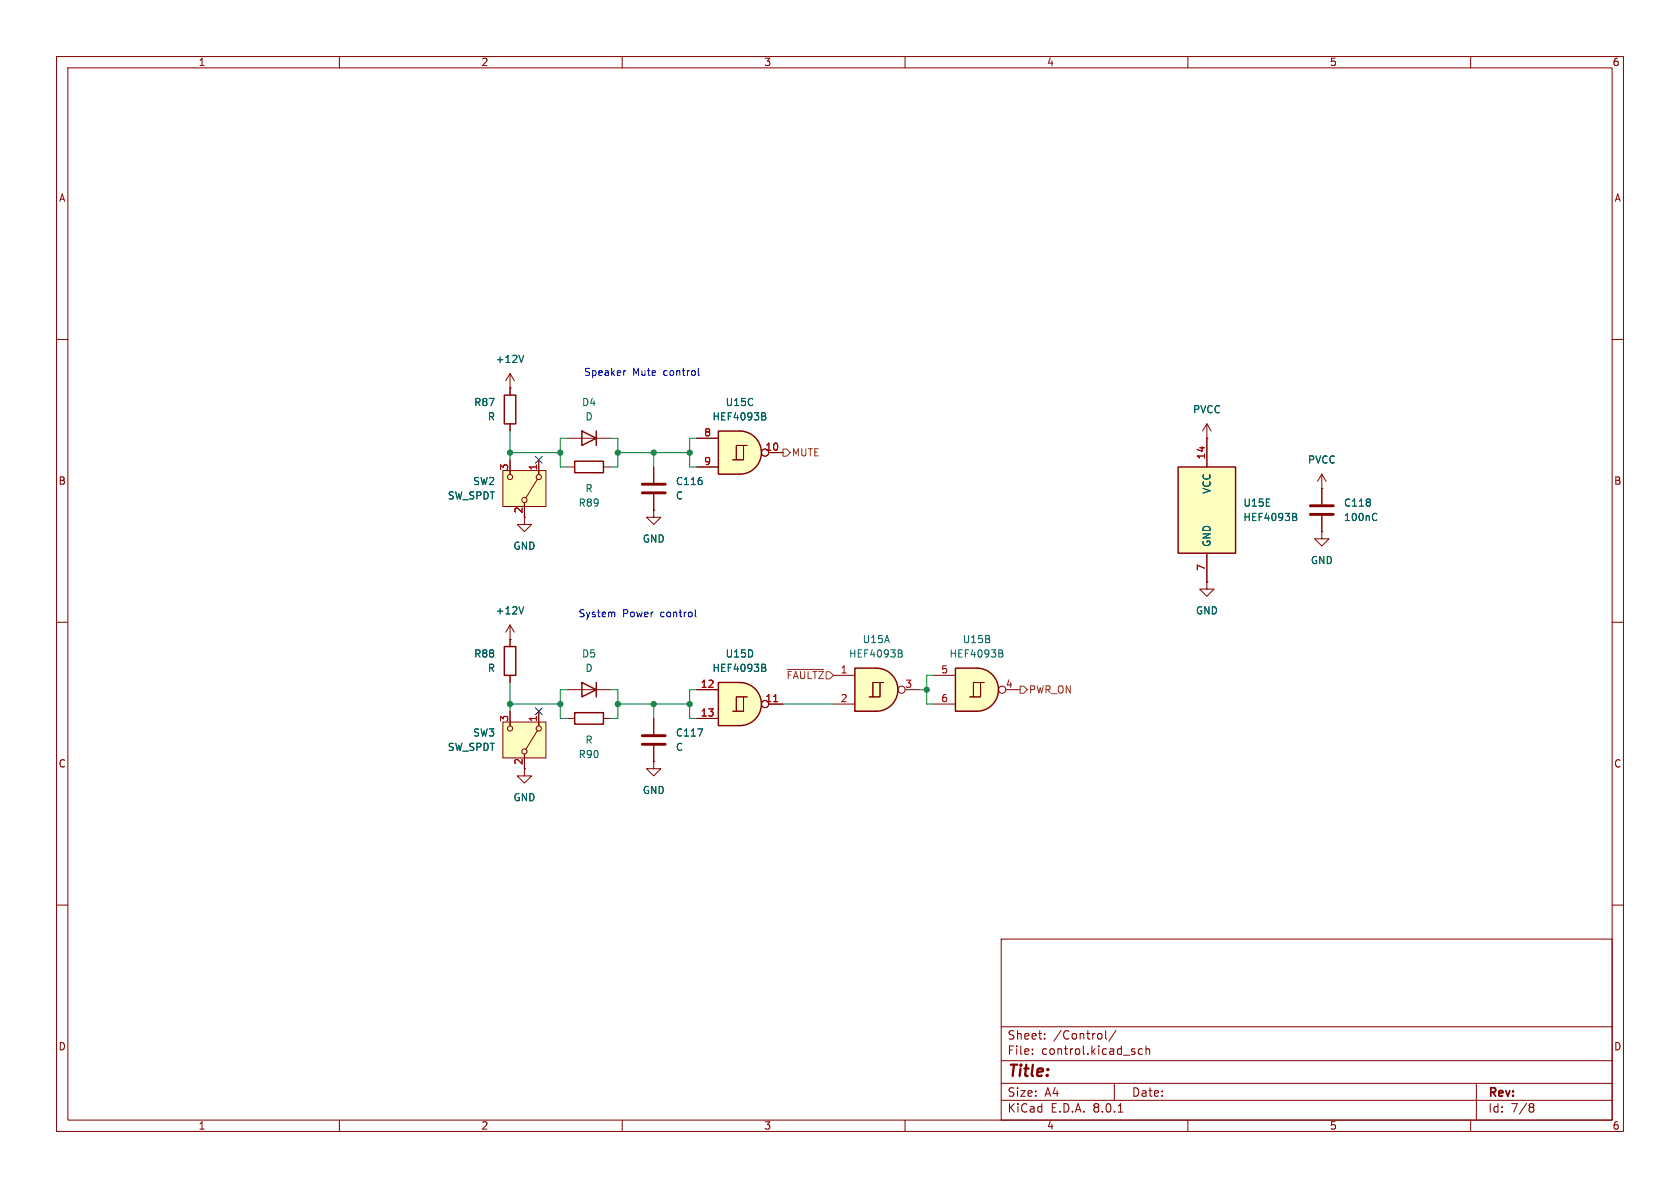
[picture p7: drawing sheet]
(kicad_sch
 (version 20231120)
 (generator "eeschema")
 (generator_version "8.0")
 (paper "A4")
 (lib_symbols
  (symbol "4xxx:HEF4093B"
   (pin_names
    (offset 1.016)) (exclude_from_sim no) (in_bom yes) (on_board yes)
   (property "Reference" "U" (at 0 1.27 0) (effects (font (size 1.27 1.27))))
   (property "Value" "HEF4093B" (at 0 -1.27 0) (effects (font (size 1.27 1.27))))
   (property "Footprint" "" (at 0 0 0) (effects (font (size 1.27 1.27)) (hide yes)))
   (property "Datasheet" "https://assets.nexperia.com/documents/data-sheet/HEF4093B.pdf" (at 0 0 0) (effects (font (size 1.27 1.27)) (hide yes)))
   (property "Description" "Quad 2-Input NAND Schmitt Trigger, SOIC-14" (at 0 0 0) (effects (font (size 1.27 1.27)) (hide yes)))
   (property "ki_locked" "" (at 0 0 0) (effects (font (size 1.27 1.27))))
   (symbol "HEF4093B_1_0"
    (polyline (pts (xy -0.635 -1.27) (xy -0.635 1.27) (xy 0.635 1.27)) (stroke (width 0) (type default)) (fill (type none)))
    (polyline (pts (xy -0.635 -1.27) (xy -0.635 1.27) (xy 0.635 1.27)) (stroke (width 0) (type default)) (fill (type none)))
    (polyline (pts (xy -1.27 -1.27) (xy 0.635 -1.27) (xy 0.635 1.27) (xy 1.27 1.27)) (stroke (width 0) (type default)) (fill (type none)))
    (polyline (pts (xy -1.27 -1.27) (xy 0.635 -1.27) (xy 0.635 1.27) (xy 1.27 1.27)) (stroke (width 0) (type default)) (fill (type none))))
   (symbol "HEF4093B_1_1"
    (arc (start 0 -3.81) (mid 3.7934 0) (end 0 3.81) (stroke (width 0.254) (type default)) (fill (type background)))
    (polyline (pts (xy 0 3.81) (xy -3.81 3.81) (xy -3.81 -3.81) (xy 0 -3.81)) (stroke (width 0.254) (type default)) (fill (type background)))
    (pin input line (at -7.62 2.54 0) (length 3.81) (name "~" (effects (font (size 1.27 1.27)))) (number "1" (effects (font (size 1.27 1.27)))))
    (pin input line (at -7.62 -2.54 0) (length 3.81) (name "~" (effects (font (size 1.27 1.27)))) (number "2" (effects (font (size 1.27 1.27)))))
    (pin output inverted (at 7.62 0 180) (length 3.81) (name "~" (effects (font (size 1.27 1.27)))) (number "3" (effects (font (size 1.27 1.27))))))
   (symbol "HEF4093B_1_2"
    (arc (start -3.81 -3.81) (mid -2.589 0) (end -3.81 3.81) (stroke (width 0.254) (type default)) (fill (type none)))
    (arc (start -0.6096 -3.81) (mid 2.1842 -2.5851) (end 3.81 0) (stroke (width 0.254) (type default)) (fill (type background)))
    (polyline (pts (xy -3.81 -3.81) (xy -0.635 -3.81)) (stroke (width 0.254) (type default)) (fill (type background)))
    (polyline (pts (xy -3.81 3.81) (xy -0.635 3.81)) (stroke (width 0.254) (type default)) (fill (type background)))
    (polyline (pts (xy -0.635 3.81) (xy -3.81 3.81) (xy -3.81 3.81) (xy -3.556 3.4036) (xy -3.0226 2.2606) (xy -2.6924 1.0414) (xy -2.6162 -0.254) (xy -2.7686 -1.4986) (xy -3.175 -2.7178) (xy -3.81 -3.81) (xy -3.81 -3.81) (xy -0.635 -3.81)) (stroke (width -25.4) (type default)) (fill (type background)))
    (arc (start 3.81 0) (mid 2.1915 2.5936) (end -0.6096 3.81) (stroke (width 0.254) (type default)) (fill (type background)))
    (pin input inverted (at -7.62 2.54 0) (length 4.318) (name "~" (effects (font (size 1.27 1.27)))) (number "1" (effects (font (size 1.27 1.27)))))
    (pin input inverted (at -7.62 -2.54 0) (length 4.318) (name "~" (effects (font (size 1.27 1.27)))) (number "2" (effects (font (size 1.27 1.27)))))
    (pin output line (at 7.62 0 180) (length 3.81) (name "~" (effects (font (size 1.27 1.27)))) (number "3" (effects (font (size 1.27 1.27))))))
   (symbol "HEF4093B_2_0"
    (polyline (pts (xy -0.635 -1.27) (xy -0.635 1.27) (xy 0.635 1.27)) (stroke (width 0) (type default)) (fill (type none)))
    (polyline (pts (xy -0.635 -1.27) (xy -0.635 1.27) (xy 0.635 1.27)) (stroke (width 0) (type default)) (fill (type none)))
    (polyline (pts (xy -1.27 -1.27) (xy 0.635 -1.27) (xy 0.635 1.27) (xy 1.27 1.27)) (stroke (width 0) (type default)) (fill (type none)))
    (polyline (pts (xy -1.27 -1.27) (xy 0.635 -1.27) (xy 0.635 1.27) (xy 1.27 1.27)) (stroke (width 0) (type default)) (fill (type none))))
   (symbol "HEF4093B_2_1"
    (arc (start 0 -3.81) (mid 3.7934 0) (end 0 3.81) (stroke (width 0.254) (type default)) (fill (type background)))
    (polyline (pts (xy 0 3.81) (xy -3.81 3.81) (xy -3.81 -3.81) (xy 0 -3.81)) (stroke (width 0.254) (type default)) (fill (type background)))
    (pin output inverted (at 7.62 0 180) (length 3.81) (name "~" (effects (font (size 1.27 1.27)))) (number "4" (effects (font (size 1.27 1.27)))))
    (pin input line (at -7.62 2.54 0) (length 3.81) (name "~" (effects (font (size 1.27 1.27)))) (number "5" (effects (font (size 1.27 1.27)))))
    (pin input line (at -7.62 -2.54 0) (length 3.81) (name "~" (effects (font (size 1.27 1.27)))) (number "6" (effects (font (size 1.27 1.27))))))
   (symbol "HEF4093B_2_2"
    (arc (start -3.81 -3.81) (mid -2.589 0) (end -3.81 3.81) (stroke (width 0.254) (type default)) (fill (type none)))
    (arc (start -0.6096 -3.81) (mid 2.1842 -2.5851) (end 3.81 0) (stroke (width 0.254) (type default)) (fill (type background)))
    (polyline (pts (xy -3.81 -3.81) (xy -0.635 -3.81)) (stroke (width 0.254) (type default)) (fill (type background)))
    (polyline (pts (xy -3.81 3.81) (xy -0.635 3.81)) (stroke (width 0.254) (type default)) (fill (type background)))
    (polyline (pts (xy -0.635 3.81) (xy -3.81 3.81) (xy -3.81 3.81) (xy -3.556 3.4036) (xy -3.0226 2.2606) (xy -2.6924 1.0414) (xy -2.6162 -0.254) (xy -2.7686 -1.4986) (xy -3.175 -2.7178) (xy -3.81 -3.81) (xy -3.81 -3.81) (xy -0.635 -3.81)) (stroke (width -25.4) (type default)) (fill (type background)))
    (arc (start 3.81 0) (mid 2.1915 2.5936) (end -0.6096 3.81) (stroke (width 0.254) (type default)) (fill (type background)))
    (pin output line (at 7.62 0 180) (length 3.81) (name "~" (effects (font (size 1.27 1.27)))) (number "4" (effects (font (size 1.27 1.27)))))
    (pin input inverted (at -7.62 2.54 0) (length 4.318) (name "~" (effects (font (size 1.27 1.27)))) (number "5" (effects (font (size 1.27 1.27)))))
    (pin input inverted (at -7.62 -2.54 0) (length 4.318) (name "~" (effects (font (size 1.27 1.27)))) (number "6" (effects (font (size 1.27 1.27))))))
   (symbol "HEF4093B_3_0"
    (polyline (pts (xy -0.635 -1.27) (xy -0.635 1.27) (xy 0.635 1.27)) (stroke (width 0) (type default)) (fill (type none)))
    (polyline (pts (xy -0.635 -1.27) (xy -0.635 1.27) (xy 0.635 1.27)) (stroke (width 0) (type default)) (fill (type none)))
    (polyline (pts (xy -1.27 -1.27) (xy 0.635 -1.27) (xy 0.635 1.27) (xy 1.27 1.27)) (stroke (width 0) (type default)) (fill (type none)))
    (polyline (pts (xy -1.27 -1.27) (xy 0.635 -1.27) (xy 0.635 1.27) (xy 1.27 1.27)) (stroke (width 0) (type default)) (fill (type none))))
   (symbol "HEF4093B_3_1"
    (arc (start 0 -3.81) (mid 3.7934 0) (end 0 3.81) (stroke (width 0.254) (type default)) (fill (type background)))
    (polyline (pts (xy 0 3.81) (xy -3.81 3.81) (xy -3.81 -3.81) (xy 0 -3.81)) (stroke (width 0.254) (type default)) (fill (type background)))
    (pin output inverted (at 7.62 0 180) (length 3.81) (name "~" (effects (font (size 1.27 1.27)))) (number "10" (effects (font (size 1.27 1.27)))))
    (pin input line (at -7.62 2.54 0) (length 3.81) (name "~" (effects (font (size 1.27 1.27)))) (number "8" (effects (font (size 1.27 1.27)))))
    (pin input line (at -7.62 -2.54 0) (length 3.81) (name "~" (effects (font (size 1.27 1.27)))) (number "9" (effects (font (size 1.27 1.27))))))
   (symbol "HEF4093B_3_2"
    (arc (start -3.81 -3.81) (mid -2.589 0) (end -3.81 3.81) (stroke (width 0.254) (type default)) (fill (type none)))
    (arc (start -0.6096 -3.81) (mid 2.1842 -2.5851) (end 3.81 0) (stroke (width 0.254) (type default)) (fill (type background)))
    (polyline (pts (xy -3.81 -3.81) (xy -0.635 -3.81)) (stroke (width 0.254) (type default)) (fill (type background)))
    (polyline (pts (xy -3.81 3.81) (xy -0.635 3.81)) (stroke (width 0.254) (type default)) (fill (type background)))
    (polyline (pts (xy -0.635 3.81) (xy -3.81 3.81) (xy -3.81 3.81) (xy -3.556 3.4036) (xy -3.0226 2.2606) (xy -2.6924 1.0414) (xy -2.6162 -0.254) (xy -2.7686 -1.4986) (xy -3.175 -2.7178) (xy -3.81 -3.81) (xy -3.81 -3.81) (xy -0.635 -3.81)) (stroke (width -25.4) (type default)) (fill (type background)))
    (arc (start 3.81 0) (mid 2.1915 2.5936) (end -0.6096 3.81) (stroke (width 0.254) (type default)) (fill (type background)))
    (pin output line (at 7.62 0 180) (length 3.81) (name "~" (effects (font (size 1.27 1.27)))) (number "10" (effects (font (size 1.27 1.27)))))
    (pin input inverted (at -7.62 2.54 0) (length 4.318) (name "~" (effects (font (size 1.27 1.27)))) (number "8" (effects (font (size 1.27 1.27)))))
    (pin input inverted (at -7.62 -2.54 0) (length 4.318) (name "~" (effects (font (size 1.27 1.27)))) (number "9" (effects (font (size 1.27 1.27))))))
   (symbol "HEF4093B_4_0"
    (polyline (pts (xy -0.635 -1.27) (xy -0.635 1.27) (xy 0.635 1.27)) (stroke (width 0) (type default)) (fill (type none)))
    (polyline (pts (xy -0.635 -1.27) (xy -0.635 1.27) (xy 0.635 1.27)) (stroke (width 0) (type default)) (fill (type none)))
    (polyline (pts (xy -1.27 -1.27) (xy 0.635 -1.27) (xy 0.635 1.27) (xy 1.27 1.27)) (stroke (width 0) (type default)) (fill (type none)))
    (polyline (pts (xy -1.27 -1.27) (xy 0.635 -1.27) (xy 0.635 1.27) (xy 1.27 1.27)) (stroke (width 0) (type default)) (fill (type none))))
   (symbol "HEF4093B_4_1"
    (arc (start 0 -3.81) (mid 3.7934 0) (end 0 3.81) (stroke (width 0.254) (type default)) (fill (type background)))
    (polyline (pts (xy 0 3.81) (xy -3.81 3.81) (xy -3.81 -3.81) (xy 0 -3.81)) (stroke (width 0.254) (type default)) (fill (type background)))
    (pin output inverted (at 7.62 0 180) (length 3.81) (name "~" (effects (font (size 1.27 1.27)))) (number "11" (effects (font (size 1.27 1.27)))))
    (pin input line (at -7.62 2.54 0) (length 3.81) (name "~" (effects (font (size 1.27 1.27)))) (number "12" (effects (font (size 1.27 1.27)))))
    (pin input line (at -7.62 -2.54 0) (length 3.81) (name "~" (effects (font (size 1.27 1.27)))) (number "13" (effects (font (size 1.27 1.27))))))
   (symbol "HEF4093B_4_2"
    (arc (start -3.81 -3.81) (mid -2.589 0) (end -3.81 3.81) (stroke (width 0.254) (type default)) (fill (type none)))
    (arc (start -0.6096 -3.81) (mid 2.1842 -2.5851) (end 3.81 0) (stroke (width 0.254) (type default)) (fill (type background)))
    (polyline (pts (xy -3.81 -3.81) (xy -0.635 -3.81)) (stroke (width 0.254) (type default)) (fill (type background)))
    (polyline (pts (xy -3.81 3.81) (xy -0.635 3.81)) (stroke (width 0.254) (type default)) (fill (type background)))
    (polyline (pts (xy -0.635 3.81) (xy -3.81 3.81) (xy -3.81 3.81) (xy -3.556 3.4036) (xy -3.0226 2.2606) (xy -2.6924 1.0414) (xy -2.6162 -0.254) (xy -2.7686 -1.4986) (xy -3.175 -2.7178) (xy -3.81 -3.81) (xy -3.81 -3.81) (xy -0.635 -3.81)) (stroke (width -25.4) (type default)) (fill (type background)))
    (arc (start 3.81 0) (mid 2.1915 2.5936) (end -0.6096 3.81) (stroke (width 0.254) (type default)) (fill (type background)))
    (pin output line (at 7.62 0 180) (length 3.81) (name "~" (effects (font (size 1.27 1.27)))) (number "11" (effects (font (size 1.27 1.27)))))
    (pin input inverted (at -7.62 2.54 0) (length 4.318) (name "~" (effects (font (size 1.27 1.27)))) (number "12" (effects (font (size 1.27 1.27)))))
    (pin input inverted (at -7.62 -2.54 0) (length 4.318) (name "~" (effects (font (size 1.27 1.27)))) (number "13" (effects (font (size 1.27 1.27))))))
   (symbol "HEF4093B_5_0"
    (pin power_in line (at 0 12.7 270) (length 5.08) (name "VCC" (effects (font (size 1.27 1.27)))) (number "14" (effects (font (size 1.27 1.27)))))
    (pin power_in line (at 0 -12.7 90) (length 5.08) (name "GND" (effects (font (size 1.27 1.27)))) (number "7" (effects (font (size 1.27 1.27))))))
   (symbol "HEF4093B_5_1"
    (rectangle (start -5.08 7.62) (end 5.08 -7.62) (stroke (width 0.254) (type default)) (fill (type background)))))
  (symbol "Device:C"
   (pin_numbers hide)
   (pin_names
    (offset 0.254)) (exclude_from_sim no) (in_bom yes) (on_board yes)
   (property "Reference" "C" (at 0.635 2.54 0) (effects (font (size 1.27 1.27)) (justify left)))
   (property "Value" "C" (at 0.635 -2.54 0) (effects (font (size 1.27 1.27)) (justify left)))
   (property "Footprint" "" (at 0.9652 -3.81 0) (effects (font (size 1.27 1.27)) (hide yes)))
   (property "Datasheet" "~" (at 0 0 0) (effects (font (size 1.27 1.27)) (hide yes)))
   (property "Description" "Unpolarized capacitor" (at 0 0 0) (effects (font (size 1.27 1.27)) (hide yes)))
   (symbol "C_0_1"
    (polyline (pts (xy -2.032 -0.762) (xy 2.032 -0.762)) (stroke (width 0.508) (type default)) (fill (type none)))
    (polyline (pts (xy -2.032 0.762) (xy 2.032 0.762)) (stroke (width 0.508) (type default)) (fill (type none))))
   (symbol "C_1_1"
    (pin passive line (at 0 3.81 270) (length 2.794) (name "~" (effects (font (size 1.27 1.27)))) (number "1" (effects (font (size 1.27 1.27)))))
    (pin passive line (at 0 -3.81 90) (length 2.794) (name "~" (effects (font (size 1.27 1.27)))) (number "2" (effects (font (size 1.27 1.27)))))))
  (symbol "Device:D"
   (pin_numbers hide)
   (pin_names
    (offset 1.016) hide) (exclude_from_sim no) (in_bom yes) (on_board yes)
   (property "Reference" "D" (at 0 2.54 0) (effects (font (size 1.27 1.27))))
   (property "Value" "D" (at 0 -2.54 0) (effects (font (size 1.27 1.27))))
   (property "Footprint" "" (at 0 0 0) (effects (font (size 1.27 1.27)) (hide yes)))
   (property "Datasheet" "~" (at 0 0 0) (effects (font (size 1.27 1.27)) (hide yes)))
   (property "Description" "Diode" (at 0 0 0) (effects (font (size 1.27 1.27)) (hide yes)))
   (property "Sim.Device" "D" (at 0 0 0) (effects (font (size 1.27 1.27)) (hide yes)))
   (property "Sim.Pins" "1=K 2=A" (at 0 0 0) (effects (font (size 1.27 1.27)) (hide yes)))
   (symbol "D_0_1"
    (polyline (pts (xy -1.27 1.27) (xy -1.27 -1.27)) (stroke (width 0.254) (type default)) (fill (type none)))
    (polyline (pts (xy 1.27 0) (xy -1.27 0)) (stroke (width 0) (type default)) (fill (type none)))
    (polyline (pts (xy 1.27 1.27) (xy 1.27 -1.27) (xy -1.27 0) (xy 1.27 1.27)) (stroke (width 0.254) (type default)) (fill (type none))))
   (symbol "D_1_1"
    (pin passive line (at -3.81 0 0) (length 2.54) (name "K" (effects (font (size 1.27 1.27)))) (number "1" (effects (font (size 1.27 1.27)))))
    (pin passive line (at 3.81 0 180) (length 2.54) (name "A" (effects (font (size 1.27 1.27)))) (number "2" (effects (font (size 1.27 1.27)))))))
  (symbol "Device:R"
   (pin_numbers hide)
   (pin_names
    (offset 0)) (exclude_from_sim no) (in_bom yes) (on_board yes)
   (property "Reference" "R" (at 2.032 0 90) (effects (font (size 1.27 1.27))))
   (property "Value" "R" (at 0 0 90) (effects (font (size 1.27 1.27))))
   (property "Footprint" "" (at -1.778 0 90) (effects (font (size 1.27 1.27)) (hide yes)))
   (property "Datasheet" "~" (at 0 0 0) (effects (font (size 1.27 1.27)) (hide yes)))
   (property "Description" "Resistor" (at 0 0 0) (effects (font (size 1.27 1.27)) (hide yes)))
   (symbol "R_0_1"
    (rectangle (start -1.016 -2.54) (end 1.016 2.54) (stroke (width 0.254) (type default)) (fill (type none))))
   (symbol "R_1_1"
    (pin passive line (at 0 3.81 270) (length 1.27) (name "~" (effects (font (size 1.27 1.27)))) (number "1" (effects (font (size 1.27 1.27)))))
    (pin passive line (at 0 -3.81 90) (length 1.27) (name "~" (effects (font (size 1.27 1.27)))) (number "2" (effects (font (size 1.27 1.27)))))))
  (symbol "Switch:SW_SPDT"
   (pin_names
    (offset 0) hide) (exclude_from_sim no) (in_bom yes) (on_board yes)
   (property "Reference" "SW" (at 0 5.08 0) (effects (font (size 1.27 1.27))))
   (property "Value" "SW_SPDT" (at 0 -5.08 0) (effects (font (size 1.27 1.27))))
   (property "Footprint" "" (at 0 0 0) (effects (font (size 1.27 1.27)) (hide yes)))
   (property "Datasheet" "~" (at 0 -7.62 0) (effects (font (size 1.27 1.27)) (hide yes)))
   (property "Description" "Switch, single pole double throw" (at 0 0 0) (effects (font (size 1.27 1.27)) (hide yes)))
   (symbol "SW_SPDT_0_1"
    (circle (center -2.032 0) (radius 0.4572) (stroke (width 0) (type default)) (fill (type none)))
    (polyline (pts (xy -1.651 0.254) (xy 1.651 2.286)) (stroke (width 0) (type default)) (fill (type none)))
    (circle (center 2.032 -2.54) (radius 0.4572) (stroke (width 0) (type default)) (fill (type none)))
    (circle (center 2.032 2.54) (radius 0.4572) (stroke (width 0) (type default)) (fill (type none))))
   (symbol "SW_SPDT_1_1"
    (rectangle (start -3.175 3.81) (end 3.175 -3.81) (stroke (width 0) (type default)) (fill (type background)))
    (pin passive line (at 5.08 2.54 180) (length 2.54) (name "A" (effects (font (size 1.27 1.27)))) (number "1" (effects (font (size 1.27 1.27)))))
    (pin passive line (at -5.08 0 0) (length 2.54) (name "B" (effects (font (size 1.27 1.27)))) (number "2" (effects (font (size 1.27 1.27)))))
    (pin passive line (at 5.08 -2.54 180) (length 2.54) (name "C" (effects (font (size 1.27 1.27)))) (number "3" (effects (font (size 1.27 1.27)))))))
  (symbol "power:+12V"
   (power)
   (pin_numbers hide)
   (pin_names
    (offset 0) hide) (exclude_from_sim no) (in_bom yes) (on_board yes)
   (property "Reference" "#PWR" (at 0 -3.81 0) (effects (font (size 1.27 1.27)) (hide yes)))
   (property "Value" "+12V" (at 0 3.556 0) (effects (font (size 1.27 1.27))))
   (property "Footprint" "" (at 0 0 0) (effects (font (size 1.27 1.27)) (hide yes)))
   (property "Datasheet" "" (at 0 0 0) (effects (font (size 1.27 1.27)) (hide yes)))
   (property "Description" "Power symbol creates a global label with name \"+12V\"" (at 0 0 0) (effects (font (size 1.27 1.27)) (hide yes)))
   (symbol "+12V_0_1"
    (polyline (pts (xy -0.762 1.27) (xy 0 2.54)) (stroke (width 0) (type default)) (fill (type none)))
    (polyline (pts (xy 0 0) (xy 0 2.54)) (stroke (width 0) (type default)) (fill (type none)))
    (polyline (pts (xy 0 2.54) (xy 0.762 1.27)) (stroke (width 0) (type default)) (fill (type none))))
   (symbol "+12V_1_1"
    (pin power_in line (at 0 0 90) (length 0) (name "~" (effects (font (size 1.27 1.27)))) (number "1" (effects (font (size 1.27 1.27)))))))
  (symbol "power:GND"
   (power)
   (pin_numbers hide)
   (pin_names
    (offset 0) hide) (exclude_from_sim no) (in_bom yes) (on_board yes)
   (property "Reference" "#PWR" (at 0 -6.35 0) (effects (font (size 1.27 1.27)) (hide yes)))
   (property "Value" "GND" (at 0 -3.81 0) (effects (font (size 1.27 1.27))))
   (property "Footprint" "" (at 0 0 0) (effects (font (size 1.27 1.27)) (hide yes)))
   (property "Datasheet" "" (at 0 0 0) (effects (font (size 1.27 1.27)) (hide yes)))
   (property "Description" "Power symbol creates a global label with name \"GND\" , ground" (at 0 0 0) (effects (font (size 1.27 1.27)) (hide yes)))
   (symbol "GND_0_1"
    (polyline (pts (xy 0 0) (xy 0 -1.27) (xy 1.27 -1.27) (xy 0 -2.54) (xy -1.27 -1.27) (xy 0 -1.27)) (stroke (width 0) (type default)) (fill (type none))))
   (symbol "GND_1_1"
    (pin power_in line (at 0 0 270) (length 0) (name "~" (effects (font (size 1.27 1.27)))) (number "1" (effects (font (size 1.27 1.27)))))))
  (symbol "power:VCC"
   (power)
   (pin_numbers hide)
   (pin_names
    (offset 0) hide) (exclude_from_sim no) (in_bom yes) (on_board yes)
   (property "Reference" "#PWR" (at 0 -3.81 0) (effects (font (size 1.27 1.27)) (hide yes)))
   (property "Value" "VCC" (at 0 3.556 0) (effects (font (size 1.27 1.27))))
   (property "Footprint" "" (at 0 0 0) (effects (font (size 1.27 1.27)) (hide yes)))
   (property "Datasheet" "" (at 0 0 0) (effects (font (size 1.27 1.27)) (hide yes)))
   (property "Description" "Power symbol creates a global label with name \"VCC\"" (at 0 0 0) (effects (font (size 1.27 1.27)) (hide yes)))
   (symbol "VCC_0_1"
    (polyline (pts (xy -0.762 1.27) (xy 0 2.54)) (stroke (width 0) (type default)) (fill (type none)))
    (polyline (pts (xy 0 0) (xy 0 2.54)) (stroke (width 0) (type default)) (fill (type none)))
    (polyline (pts (xy 0 2.54) (xy 0.762 1.27)) (stroke (width 0) (type default)) (fill (type none))))
   (symbol "VCC_1_1"
    (pin power_in line (at 0 0 90) (length 0) (name "~" (effects (font (size 1.27 1.27)))) (number "1" (effects (font (size 1.27 1.27))))))))
 (junction
  (at 163.83 121.92)
  (diameter 0)
  (color 0 0 0 0))
 (junction
  (at 109.22 80.01)
  (diameter 0)
  (color 0 0 0 0))
 (junction
  (at 99.06 80.01)
  (diameter 0)
  (color 0 0 0 0))
 (junction
  (at 115.57 80.01)
  (diameter 0)
  (color 0 0 0 0))
 (junction
  (at 115.57 124.46)
  (diameter 0)
  (color 0 0 0 0))
 (junction
  (at 109.22 124.46)
  (diameter 0)
  (color 0 0 0 0))
 (junction
  (at 121.92 80.01)
  (diameter 0)
  (color 0 0 0 0))
 (junction
  (at 99.06 124.46)
  (diameter 0)
  (color 0 0 0 0))
 (junction
  (at 90.17 80.01)
  (diameter 0)
  (color 0 0 0 0))
 (junction
  (at 90.17 124.46)
  (diameter 0)
  (color 0 0 0 0))
 (junction
  (at 121.92 124.46)
  (diameter 0)
  (color 0 0 0 0))
 (no_connect
  (at 95.25 81.28))
 (no_connect
  (at 95.25 125.73))
 (wire
  (pts (xy 162.56 121.92) (xy 163.83 121.92))
  (stroke (width 0) (type default)))
 (wire
  (pts (xy 109.22 80.01) (xy 109.22 77.47))
  (stroke (width 0) (type default)))
 (wire
  (pts (xy 121.92 77.47) (xy 121.92 80.01))
  (stroke (width 0) (type default)))
 (wire
  (pts (xy 99.06 82.55) (xy 100.33 82.55))
  (stroke (width 0) (type default)))
 (wire
  (pts (xy 90.17 124.46) (xy 90.17 120.65))
  (stroke (width 0) (type default)))
 (wire
  (pts (xy 115.57 82.55) (xy 115.57 80.01))
  (stroke (width 0) (type default)))
 (wire
  (pts (xy 109.22 82.55) (xy 109.22 80.01))
  (stroke (width 0) (type default)))
 (wire
  (pts (xy 121.92 77.47) (xy 123.19 77.47))
  (stroke (width 0) (type default)))
 (wire
  (pts (xy 107.95 82.55) (xy 109.22 82.55))
  (stroke (width 0) (type default)))
 (wire
  (pts (xy 121.92 127) (xy 123.19 127))
  (stroke (width 0) (type default)))
 (wire
  (pts (xy 115.57 124.46) (xy 121.92 124.46))
  (stroke (width 0) (type default)))
 (wire
  (pts (xy 115.57 80.01) (xy 109.22 80.01))
  (stroke (width 0) (type default)))
 (wire
  (pts (xy 109.22 121.92) (xy 107.95 121.92))
  (stroke (width 0) (type default)))
 (wire
  (pts (xy 121.92 82.55) (xy 123.19 82.55))
  (stroke (width 0) (type default)))
 (wire
  (pts (xy 109.22 77.47) (xy 107.95 77.47))
  (stroke (width 0) (type default)))
 (wire
  (pts (xy 138.43 124.46) (xy 147.32 124.46))
  (stroke (width 0) (type default)))
 (wire
  (pts (xy 90.17 80.01) (xy 99.06 80.01))
  (stroke (width 0) (type default)))
 (wire
  (pts (xy 115.57 127) (xy 115.57 124.46))
  (stroke (width 0) (type default)))
 (wire
  (pts (xy 115.57 124.46) (xy 109.22 124.46))
  (stroke (width 0) (type default)))
 (wire
  (pts (xy 90.17 80.01) (xy 90.17 76.2))
  (stroke (width 0) (type default)))
 (wire
  (pts (xy 100.33 121.92) (xy 99.06 121.92))
  (stroke (width 0) (type default)))
 (wire
  (pts (xy 99.06 124.46) (xy 99.06 127))
  (stroke (width 0) (type default)))
 (wire
  (pts (xy 121.92 124.46) (xy 121.92 127))
  (stroke (width 0) (type default)))
 (wire
  (pts (xy 99.06 121.92) (xy 99.06 124.46))
  (stroke (width 0) (type default)))
 (wire
  (pts (xy 163.83 121.92) (xy 163.83 119.38))
  (stroke (width 0) (type default)))
 (wire
  (pts (xy 90.17 81.28) (xy 90.17 80.01))
  (stroke (width 0) (type default)))
 (wire
  (pts (xy 121.92 121.92) (xy 123.19 121.92))
  (stroke (width 0) (type default)))
 (wire
  (pts (xy 109.22 127) (xy 109.22 124.46))
  (stroke (width 0) (type default)))
 (wire
  (pts (xy 121.92 80.01) (xy 121.92 82.55))
  (stroke (width 0) (type default)))
 (wire
  (pts (xy 163.83 119.38) (xy 165.1 119.38))
  (stroke (width 0) (type default)))
 (wire
  (pts (xy 99.06 127) (xy 100.33 127))
  (stroke (width 0) (type default)))
 (wire
  (pts (xy 165.1 124.46) (xy 163.83 124.46))
  (stroke (width 0) (type default)))
 (wire
  (pts (xy 121.92 121.92) (xy 121.92 124.46))
  (stroke (width 0) (type default)))
 (wire
  (pts (xy 90.17 124.46) (xy 99.06 124.46))
  (stroke (width 0) (type default)))
 (wire
  (pts (xy 100.33 77.47) (xy 99.06 77.47))
  (stroke (width 0) (type default)))
 (wire
  (pts (xy 109.22 124.46) (xy 109.22 121.92))
  (stroke (width 0) (type default)))
 (wire
  (pts (xy 99.06 77.47) (xy 99.06 80.01))
  (stroke (width 0) (type default)))
 (wire
  (pts (xy 163.83 124.46) (xy 163.83 121.92))
  (stroke (width 0) (type default)))
 (wire
  (pts (xy 99.06 80.01) (xy 99.06 82.55))
  (stroke (width 0) (type default)))
 (wire
  (pts (xy 90.17 125.73) (xy 90.17 124.46))
  (stroke (width 0) (type default)))
 (wire
  (pts (xy 107.95 127) (xy 109.22 127))
  (stroke (width 0) (type default)))
 (wire
  (pts (xy 115.57 80.01) (xy 121.92 80.01))
  (stroke (width 0) (type default)))
 (text "Speaker Mute control"
  (exclude_from_sim no)
  (at 113.538 66.04 0)
  (effects (font (size 1.27 1.27))))
 (text "System Power control"
  (exclude_from_sim no)
  (at 112.776 108.712 0)
  (effects (font (size 1.27 1.27))))
 (hierarchical_label "MUTE"
  (shape output)
  (at 138.43 80.01 0)
  (fields_autoplaced yes)
  (effects (font (size 1.27 1.27)) (justify left)))
 (hierarchical_label "~{FAULTZ}"
  (shape input)
  (at 147.32 119.38 180)
  (fields_autoplaced yes)
  (effects (font (size 1.27 1.27)) (justify right)))
 (hierarchical_label "PWR_ON"
  (shape output)
  (at 180.34 121.92 0)
  (fields_autoplaced yes)
  (effects (font (size 1.27 1.27)) (justify left)))
 (symbol
  (lib_id "Device:D")
  (at 104.14 121.92 0)
  (mirror y)
  (unit 1)
  (exclude_from_sim no)
  (in_bom yes)
  (on_board yes)
  (dnp no)
  (property "Reference" "D5" (at 104.14 115.57 0) (effects (font (size 1.27 1.27))))
  (property "Value" "D" (at 104.14 118.11 0) (effects (font (size 1.27 1.27))))
  (property "Footprint" "" (at 104.14 121.92 0) (effects (font (size 1.27 1.27)) (hide yes)))
  (property "Datasheet" "~" (at 104.14 121.92 0) (effects (font (size 1.27 1.27)) (hide yes)))
  (property "Description" "Diode" (at 104.14 121.92 0) (effects (font (size 1.27 1.27)) (hide yes)))
  (property "Sim.Device" "D" (at 104.14 121.92 0) (effects (font (size 1.27 1.27)) (hide yes)))
  (property "Sim.Pins" "1=K 2=A" (at 104.14 121.92 0) (effects (font (size 1.27 1.27)) (hide yes)))
  (pin "2")
  (pin "1"))
 (symbol
  (lib_id "power:GND")
  (at 92.71 91.44 0)
  (unit 1)
  (exclude_from_sim no)
  (in_bom yes)
  (on_board yes)
  (dnp no)
  (fields_autoplaced yes)
  (property "Reference" "#PWR0174" (at 92.71 97.79 0) (effects (font (size 1.27 1.27)) (hide yes)))
  (property "Value" "GND" (at 92.71 96.52 0) (effects (font (size 1.27 1.27))))
  (property "Footprint" "" (at 92.71 91.44 0) (effects (font (size 1.27 1.27)) (hide yes)))
  (property "Datasheet" "" (at 92.71 91.44 0) (effects (font (size 1.27 1.27)) (hide yes)))
  (property "Description" "Power symbol creates a global label with name \"GND\" , ground" (at 92.71 91.44 0) (effects (font (size 1.27 1.27)) (hide yes)))
  (pin "1"))
 (symbol
  (lib_id "Device:R")
  (at 90.17 72.39 0)
  (mirror y)
  (unit 1)
  (exclude_from_sim no)
  (in_bom yes)
  (on_board yes)
  (dnp no)
  (property "Reference" "R87" (at 87.63 71.1199 0) (effects (font (size 1.27 1.27)) (justify left)))
  (property "Value" "R" (at 87.63 73.6599 0) (effects (font (size 1.27 1.27)) (justify left)))
  (property "Footprint" "" (at 91.948 72.39 90) (effects (font (size 1.27 1.27)) (hide yes)))
  (property "Datasheet" "~" (at 90.17 72.39 0) (effects (font (size 1.27 1.27)) (hide yes)))
  (property "Description" "Resistor" (at 90.17 72.39 0) (effects (font (size 1.27 1.27)) (hide yes)))
  (pin "2")
  (pin "1"))
 (symbol
  (lib_id "power:VCC")
  (at 213.36 77.47 0)
  (unit 1)
  (exclude_from_sim no)
  (in_bom yes)
  (on_board yes)
  (dnp no)
  (fields_autoplaced yes)
  (property "Reference" "#PWR0178" (at 213.36 81.28 0) (effects (font (size 1.27 1.27)) (hide yes)))
  (property "Value" "PVCC" (at 213.36 72.39 0) (effects (font (size 1.27 1.27))))
  (property "Footprint" "" (at 213.36 77.47 0) (effects (font (size 1.27 1.27)) (hide yes)))
  (property "Datasheet" "" (at 213.36 77.47 0) (effects (font (size 1.27 1.27)) (hide yes)))
  (property "Description" "Power symbol creates a global label with name \"VCC\"" (at 213.36 77.47 0) (effects (font (size 1.27 1.27)) (hide yes)))
  (pin "1"))
 (symbol
  (lib_id "Device:R")
  (at 90.17 116.84 0)
  (mirror y)
  (unit 1)
  (exclude_from_sim no)
  (in_bom yes)
  (on_board yes)
  (dnp no)
  (property "Reference" "R88" (at 87.63 115.5699 0) (effects (font (size 1.27 1.27)) (justify left)))
  (property "Value" "R" (at 87.63 118.1099 0) (effects (font (size 1.27 1.27)) (justify left)))
  (property "Footprint" "" (at 91.948 116.84 90) (effects (font (size 1.27 1.27)) (hide yes)))
  (property "Datasheet" "~" (at 90.17 116.84 0) (effects (font (size 1.27 1.27)) (hide yes)))
  (property "Description" "Resistor" (at 90.17 116.84 0) (effects (font (size 1.27 1.27)) (hide yes)))
  (pin "2")
  (pin "1"))
 (symbol
  (lib_id "4xxx:HEF4093B")
  (at 130.81 124.46 0)
  (unit 4)
  (exclude_from_sim no)
  (in_bom yes)
  (on_board yes)
  (dnp no)
  (fields_autoplaced yes)
  (property "Reference" "U15" (at 130.8017 115.57 0) (effects (font (size 1.27 1.27))))
  (property "Value" "HEF4093B" (at 130.8017 118.11 0) (effects (font (size 1.27 1.27))))
  (property "Footprint" "" (at 130.81 124.46 0) (effects (font (size 1.27 1.27)) (hide yes)))
  (property "Datasheet" "https://assets.nexperia.com/documents/data-sheet/HEF4093B.pdf" (at 130.81 124.46 0) (effects (font (size 1.27 1.27)) (hide yes)))
  (property "Description" "Quad 2-Input NAND Schmitt Trigger, SOIC-14" (at 130.81 124.46 0) (effects (font (size 1.27 1.27)) (hide yes)))
  (pin "6")
  (pin "1")
  (pin "10")
  (pin "8")
  (pin "9")
  (pin "11")
  (pin "13")
  (pin "3")
  (pin "12")
  (pin "14")
  (pin "2")
  (pin "7")
  (pin "5")
  (pin "4"))
 (symbol
  (lib_id "Device:R")
  (at 104.14 127 90)
  (mirror x)
  (unit 1)
  (exclude_from_sim no)
  (in_bom yes)
  (on_board yes)
  (dnp no)
  (property "Reference" "R90" (at 104.14 133.35 90) (effects (font (size 1.27 1.27))))
  (property "Value" "R" (at 104.14 130.81 90) (effects (font (size 1.27 1.27))))
  (property "Footprint" "" (at 104.14 125.222 90) (effects (font (size 1.27 1.27)) (hide yes)))
  (property "Datasheet" "~" (at 104.14 127 0) (effects (font (size 1.27 1.27)) (hide yes)))
  (property "Description" "Resistor" (at 104.14 127 0) (effects (font (size 1.27 1.27)) (hide yes)))
  (pin "2")
  (pin "1"))
 (symbol
  (lib_id "power:GND")
  (at 92.71 135.89 0)
  (unit 1)
  (exclude_from_sim no)
  (in_bom yes)
  (on_board yes)
  (dnp no)
  (fields_autoplaced yes)
  (property "Reference" "#PWR0175" (at 92.71 142.24 0) (effects (font (size 1.27 1.27)) (hide yes)))
  (property "Value" "GND" (at 92.71 140.97 0) (effects (font (size 1.27 1.27))))
  (property "Footprint" "" (at 92.71 135.89 0) (effects (font (size 1.27 1.27)) (hide yes)))
  (property "Datasheet" "" (at 92.71 135.89 0) (effects (font (size 1.27 1.27)) (hide yes)))
  (property "Description" "Power symbol creates a global label with name \"GND\" , ground" (at 92.71 135.89 0) (effects (font (size 1.27 1.27)) (hide yes)))
  (pin "1"))
 (symbol
  (lib_id "4xxx:HEF4093B")
  (at 172.72 121.92 0)
  (unit 2)
  (exclude_from_sim no)
  (in_bom yes)
  (on_board yes)
  (dnp no)
  (fields_autoplaced yes)
  (property "Reference" "U15" (at 172.7117 113.03 0) (effects (font (size 1.27 1.27))))
  (property "Value" "HEF4093B" (at 172.7117 115.57 0) (effects (font (size 1.27 1.27))))
  (property "Footprint" "" (at 172.72 121.92 0) (effects (font (size 1.27 1.27)) (hide yes)))
  (property "Datasheet" "https://assets.nexperia.com/documents/data-sheet/HEF4093B.pdf" (at 172.72 121.92 0) (effects (font (size 1.27 1.27)) (hide yes)))
  (property "Description" "Quad 2-Input NAND Schmitt Trigger, SOIC-14" (at 172.72 121.92 0) (effects (font (size 1.27 1.27)) (hide yes)))
  (pin "6")
  (pin "1")
  (pin "10")
  (pin "8")
  (pin "9")
  (pin "11")
  (pin "13")
  (pin "3")
  (pin "12")
  (pin "14")
  (pin "2")
  (pin "7")
  (pin "5")
  (pin "4"))
 (symbol
  (lib_id "4xxx:HEF4093B")
  (at 154.94 121.92 0)
  (unit 1)
  (exclude_from_sim no)
  (in_bom yes)
  (on_board yes)
  (dnp no)
  (fields_autoplaced yes)
  (property "Reference" "U15" (at 154.9317 113.03 0) (effects (font (size 1.27 1.27))))
  (property "Value" "HEF4093B" (at 154.9317 115.57 0) (effects (font (size 1.27 1.27))))
  (property "Footprint" "" (at 154.94 121.92 0) (effects (font (size 1.27 1.27)) (hide yes)))
  (property "Datasheet" "https://assets.nexperia.com/documents/data-sheet/HEF4093B.pdf" (at 154.94 121.92 0) (effects (font (size 1.27 1.27)) (hide yes)))
  (property "Description" "Quad 2-Input NAND Schmitt Trigger, SOIC-14" (at 154.94 121.92 0) (effects (font (size 1.27 1.27)) (hide yes)))
  (pin "6")
  (pin "1")
  (pin "10")
  (pin "8")
  (pin "9")
  (pin "11")
  (pin "13")
  (pin "3")
  (pin "12")
  (pin "14")
  (pin "2")
  (pin "7")
  (pin "5")
  (pin "4"))
 (symbol
  (lib_id "Device:C")
  (at 233.68 90.17 0)
  (unit 1)
  (exclude_from_sim no)
  (in_bom yes)
  (on_board yes)
  (dnp no)
  (fields_autoplaced yes)
  (property "Reference" "C118" (at 237.49 88.8999 0) (effects (font (size 1.27 1.27)) (justify left)))
  (property "Value" "100nC" (at 237.49 91.4399 0) (effects (font (size 1.27 1.27)) (justify left)))
  (property "Footprint" "" (at 234.6452 93.98 0) (effects (font (size 1.27 1.27)) (hide yes)))
  (property "Datasheet" "~" (at 233.68 90.17 0) (effects (font (size 1.27 1.27)) (hide yes)))
  (property "Description" "Unpolarized capacitor" (at 233.68 90.17 0) (effects (font (size 1.27 1.27)) (hide yes)))
  (pin "1")
  (pin "2"))
 (symbol
  (lib_id "power:GND")
  (at 213.36 102.87 0)
  (unit 1)
  (exclude_from_sim no)
  (in_bom yes)
  (on_board yes)
  (dnp no)
  (fields_autoplaced yes)
  (property "Reference" "#PWR0179" (at 213.36 109.22 0) (effects (font (size 1.27 1.27)) (hide yes)))
  (property "Value" "GND" (at 213.36 107.95 0) (effects (font (size 1.27 1.27))))
  (property "Footprint" "" (at 213.36 102.87 0) (effects (font (size 1.27 1.27)) (hide yes)))
  (property "Datasheet" "" (at 213.36 102.87 0) (effects (font (size 1.27 1.27)) (hide yes)))
  (property "Description" "Power symbol creates a global label with name \"GND\" , ground" (at 213.36 102.87 0) (effects (font (size 1.27 1.27)) (hide yes)))
  (pin "1"))
 (symbol
  (lib_id "4xxx:HEF4093B")
  (at 130.81 80.01 0)
  (unit 3)
  (exclude_from_sim no)
  (in_bom yes)
  (on_board yes)
  (dnp no)
  (fields_autoplaced yes)
  (property "Reference" "U15" (at 130.8017 71.12 0) (effects (font (size 1.27 1.27))))
  (property "Value" "HEF4093B" (at 130.8017 73.66 0) (effects (font (size 1.27 1.27))))
  (property "Footprint" "" (at 130.81 80.01 0) (effects (font (size 1.27 1.27)) (hide yes)))
  (property "Datasheet" "https://assets.nexperia.com/documents/data-sheet/HEF4093B.pdf" (at 130.81 80.01 0) (effects (font (size 1.27 1.27)) (hide yes)))
  (property "Description" "Quad 2-Input NAND Schmitt Trigger, SOIC-14" (at 130.81 80.01 0) (effects (font (size 1.27 1.27)) (hide yes)))
  (pin "6")
  (pin "1")
  (pin "10")
  (pin "8")
  (pin "9")
  (pin "11")
  (pin "13")
  (pin "3")
  (pin "12")
  (pin "14")
  (pin "2")
  (pin "7")
  (pin "5")
  (pin "4"))
 (symbol
  (lib_id "4xxx:HEF4093B")
  (at 213.36 90.17 0)
  (unit 5)
  (exclude_from_sim no)
  (in_bom yes)
  (on_board yes)
  (dnp no)
  (fields_autoplaced yes)
  (property "Reference" "U15" (at 219.71 88.8999 0) (effects (font (size 1.27 1.27)) (justify left)))
  (property "Value" "HEF4093B" (at 219.71 91.4399 0) (effects (font (size 1.27 1.27)) (justify left)))
  (property "Footprint" "" (at 213.36 90.17 0) (effects (font (size 1.27 1.27)) (hide yes)))
  (property "Datasheet" "https://assets.nexperia.com/documents/data-sheet/HEF4093B.pdf" (at 213.36 90.17 0) (effects (font (size 1.27 1.27)) (hide yes)))
  (property "Description" "Quad 2-Input NAND Schmitt Trigger, SOIC-14" (at 213.36 90.17 0) (effects (font (size 1.27 1.27)) (hide yes)))
  (pin "6")
  (pin "1")
  (pin "10")
  (pin "8")
  (pin "9")
  (pin "11")
  (pin "13")
  (pin "3")
  (pin "12")
  (pin "14")
  (pin "2")
  (pin "7")
  (pin "5")
  (pin "4"))
 (symbol
  (lib_id "Switch:SW_SPDT")
  (at 92.71 86.36 270)
  (mirror x)
  (unit 1)
  (exclude_from_sim no)
  (in_bom yes)
  (on_board yes)
  (dnp no)
  (property "Reference" "SW2" (at 87.63 85.0899 90) (effects (font (size 1.27 1.27)) (justify right)))
  (property "Value" "SW_SPDT" (at 87.63 87.6299 90) (effects (font (size 1.27 1.27)) (justify right)))
  (property "Footprint" "" (at 92.71 86.36 0) (effects (font (size 1.27 1.27)) (hide yes)))
  (property "Datasheet" "~" (at 85.09 86.36 0) (effects (font (size 1.27 1.27)) (hide yes)))
  (property "Description" "Switch, single pole double throw" (at 92.71 86.36 0) (effects (font (size 1.27 1.27)) (hide yes)))
  (pin "3")
  (pin "2")
  (pin "1"))
 (symbol
  (lib_id "Device:C")
  (at 115.57 86.36 0)
  (unit 1)
  (exclude_from_sim no)
  (in_bom yes)
  (on_board yes)
  (dnp no)
  (fields_autoplaced yes)
  (property "Reference" "C116" (at 119.38 85.0899 0) (effects (font (size 1.27 1.27)) (justify left)))
  (property "Value" "C" (at 119.38 87.6299 0) (effects (font (size 1.27 1.27)) (justify left)))
  (property "Footprint" "" (at 116.5352 90.17 0) (effects (font (size 1.27 1.27)) (hide yes)))
  (property "Datasheet" "~" (at 115.57 86.36 0) (effects (font (size 1.27 1.27)) (hide yes)))
  (property "Description" "Unpolarized capacitor" (at 115.57 86.36 0) (effects (font (size 1.27 1.27)) (hide yes)))
  (pin "1")
  (pin "2"))
 (symbol
  (lib_id "power:+12V")
  (at 90.17 113.03 0)
  (unit 1)
  (exclude_from_sim no)
  (in_bom yes)
  (on_board yes)
  (dnp no)
  (fields_autoplaced yes)
  (property "Reference" "#PWR0173" (at 90.17 116.84 0) (effects (font (size 1.27 1.27)) (hide yes)))
  (property "Value" "+12V" (at 90.17 107.95 0) (effects (font (size 1.27 1.27))))
  (property "Footprint" "" (at 90.17 113.03 0) (effects (font (size 1.27 1.27)) (hide yes)))
  (property "Datasheet" "" (at 90.17 113.03 0) (effects (font (size 1.27 1.27)) (hide yes)))
  (property "Description" "Power symbol creates a global label with name \"+12V\"" (at 90.17 113.03 0) (effects (font (size 1.27 1.27)) (hide yes)))
  (pin "1"))
 (symbol
  (lib_id "Device:D")
  (at 104.14 77.47 0)
  (mirror y)
  (unit 1)
  (exclude_from_sim no)
  (in_bom yes)
  (on_board yes)
  (dnp no)
  (property "Reference" "D4" (at 104.14 71.12 0) (effects (font (size 1.27 1.27))))
  (property "Value" "D" (at 104.14 73.66 0) (effects (font (size 1.27 1.27))))
  (property "Footprint" "" (at 104.14 77.47 0) (effects (font (size 1.27 1.27)) (hide yes)))
  (property "Datasheet" "~" (at 104.14 77.47 0) (effects (font (size 1.27 1.27)) (hide yes)))
  (property "Description" "Diode" (at 104.14 77.47 0) (effects (font (size 1.27 1.27)) (hide yes)))
  (property "Sim.Device" "D" (at 104.14 77.47 0) (effects (font (size 1.27 1.27)) (hide yes)))
  (property "Sim.Pins" "1=K 2=A" (at 104.14 77.47 0) (effects (font (size 1.27 1.27)) (hide yes)))
  (pin "2")
  (pin "1"))
 (symbol
  (lib_id "Device:C")
  (at 115.57 130.81 0)
  (unit 1)
  (exclude_from_sim no)
  (in_bom yes)
  (on_board yes)
  (dnp no)
  (fields_autoplaced yes)
  (property "Reference" "C117" (at 119.38 129.5399 0) (effects (font (size 1.27 1.27)) (justify left)))
  (property "Value" "C" (at 119.38 132.0799 0) (effects (font (size 1.27 1.27)) (justify left)))
  (property "Footprint" "" (at 116.5352 134.62 0) (effects (font (size 1.27 1.27)) (hide yes)))
  (property "Datasheet" "~" (at 115.57 130.81 0) (effects (font (size 1.27 1.27)) (hide yes)))
  (property "Description" "Unpolarized capacitor" (at 115.57 130.81 0) (effects (font (size 1.27 1.27)) (hide yes)))
  (pin "1")
  (pin "2"))
 (symbol
  (lib_id "power:+12V")
  (at 90.17 68.58 0)
  (unit 1)
  (exclude_from_sim no)
  (in_bom yes)
  (on_board yes)
  (dnp no)
  (fields_autoplaced yes)
  (property "Reference" "#PWR0172" (at 90.17 72.39 0) (effects (font (size 1.27 1.27)) (hide yes)))
  (property "Value" "+12V" (at 90.17 63.5 0) (effects (font (size 1.27 1.27))))
  (property "Footprint" "" (at 90.17 68.58 0) (effects (font (size 1.27 1.27)) (hide yes)))
  (property "Datasheet" "" (at 90.17 68.58 0) (effects (font (size 1.27 1.27)) (hide yes)))
  (property "Description" "Power symbol creates a global label with name \"+12V\"" (at 90.17 68.58 0) (effects (font (size 1.27 1.27)) (hide yes)))
  (pin "1"))
 (symbol
  (lib_id "Switch:SW_SPDT")
  (at 92.71 130.81 270)
  (mirror x)
  (unit 1)
  (exclude_from_sim no)
  (in_bom yes)
  (on_board yes)
  (dnp no)
  (property "Reference" "SW3" (at 87.63 129.5399 90) (effects (font (size 1.27 1.27)) (justify right)))
  (property "Value" "SW_SPDT" (at 87.63 132.0799 90) (effects (font (size 1.27 1.27)) (justify right)))
  (property "Footprint" "" (at 92.71 130.81 0) (effects (font (size 1.27 1.27)) (hide yes)))
  (property "Datasheet" "~" (at 85.09 130.81 0) (effects (font (size 1.27 1.27)) (hide yes)))
  (property "Description" "Switch, single pole double throw" (at 92.71 130.81 0) (effects (font (size 1.27 1.27)) (hide yes)))
  (pin "3")
  (pin "2")
  (pin "1"))
 (symbol
  (lib_id "power:GND")
  (at 115.57 90.17 0)
  (unit 1)
  (exclude_from_sim no)
  (in_bom yes)
  (on_board yes)
  (dnp no)
  (fields_autoplaced yes)
  (property "Reference" "#PWR0176" (at 115.57 96.52 0) (effects (font (size 1.27 1.27)) (hide yes)))
  (property "Value" "GND" (at 115.57 95.25 0) (effects (font (size 1.27 1.27))))
  (property "Footprint" "" (at 115.57 90.17 0) (effects (font (size 1.27 1.27)) (hide yes)))
  (property "Datasheet" "" (at 115.57 90.17 0) (effects (font (size 1.27 1.27)) (hide yes)))
  (property "Description" "Power symbol creates a global label with name \"GND\" , ground" (at 115.57 90.17 0) (effects (font (size 1.27 1.27)) (hide yes)))
  (pin "1"))
 (symbol
  (lib_id "power:GND")
  (at 115.57 134.62 0)
  (unit 1)
  (exclude_from_sim no)
  (in_bom yes)
  (on_board yes)
  (dnp no)
  (fields_autoplaced yes)
  (property "Reference" "#PWR0177" (at 115.57 140.97 0) (effects (font (size 1.27 1.27)) (hide yes)))
  (property "Value" "GND" (at 115.57 139.7 0) (effects (font (size 1.27 1.27))))
  (property "Footprint" "" (at 115.57 134.62 0) (effects (font (size 1.27 1.27)) (hide yes)))
  (property "Datasheet" "" (at 115.57 134.62 0) (effects (font (size 1.27 1.27)) (hide yes)))
  (property "Description" "Power symbol creates a global label with name \"GND\" , ground" (at 115.57 134.62 0) (effects (font (size 1.27 1.27)) (hide yes)))
  (pin "1"))
 (symbol
  (lib_id "power:VCC")
  (at 233.68 86.36 0)
  (unit 1)
  (exclude_from_sim no)
  (in_bom yes)
  (on_board yes)
  (dnp no)
  (fields_autoplaced yes)
  (property "Reference" "#PWR0180" (at 233.68 90.17 0) (effects (font (size 1.27 1.27)) (hide yes)))
  (property "Value" "PVCC" (at 233.68 81.28 0) (effects (font (size 1.27 1.27))))
  (property "Footprint" "" (at 233.68 86.36 0) (effects (font (size 1.27 1.27)) (hide yes)))
  (property "Datasheet" "" (at 233.68 86.36 0) (effects (font (size 1.27 1.27)) (hide yes)))
  (property "Description" "Power symbol creates a global label with name \"VCC\"" (at 233.68 86.36 0) (effects (font (size 1.27 1.27)) (hide yes)))
  (pin "1"))
 (symbol
  (lib_id "Device:R")
  (at 104.14 82.55 90)
  (mirror x)
  (unit 1)
  (exclude_from_sim no)
  (in_bom yes)
  (on_board yes)
  (dnp no)
  (property "Reference" "R89" (at 104.14 88.9 90) (effects (font (size 1.27 1.27))))
  (property "Value" "R" (at 104.14 86.36 90) (effects (font (size 1.27 1.27))))
  (property "Footprint" "" (at 104.14 80.772 90) (effects (font (size 1.27 1.27)) (hide yes)))
  (property "Datasheet" "~" (at 104.14 82.55 0) (effects (font (size 1.27 1.27)) (hide yes)))
  (property "Description" "Resistor" (at 104.14 82.55 0) (effects (font (size 1.27 1.27)) (hide yes)))
  (pin "2")
  (pin "1"))
 (symbol
  (lib_id "power:GND")
  (at 233.68 93.98 0)
  (unit 1)
  (exclude_from_sim no)
  (in_bom yes)
  (on_board yes)
  (dnp no)
  (fields_autoplaced yes)
  (property "Reference" "#PWR0181" (at 233.68 100.33 0) (effects (font (size 1.27 1.27)) (hide yes)))
  (property "Value" "GND" (at 233.68 99.06 0) (effects (font (size 1.27 1.27))))
  (property "Footprint" "" (at 233.68 93.98 0) (effects (font (size 1.27 1.27)) (hide yes)))
  (property "Datasheet" "" (at 233.68 93.98 0) (effects (font (size 1.27 1.27)) (hide yes)))
  (property "Description" "Power symbol creates a global label with name \"GND\" , ground" (at 233.68 93.98 0) (effects (font (size 1.27 1.27)) (hide yes)))
  (pin "1")))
